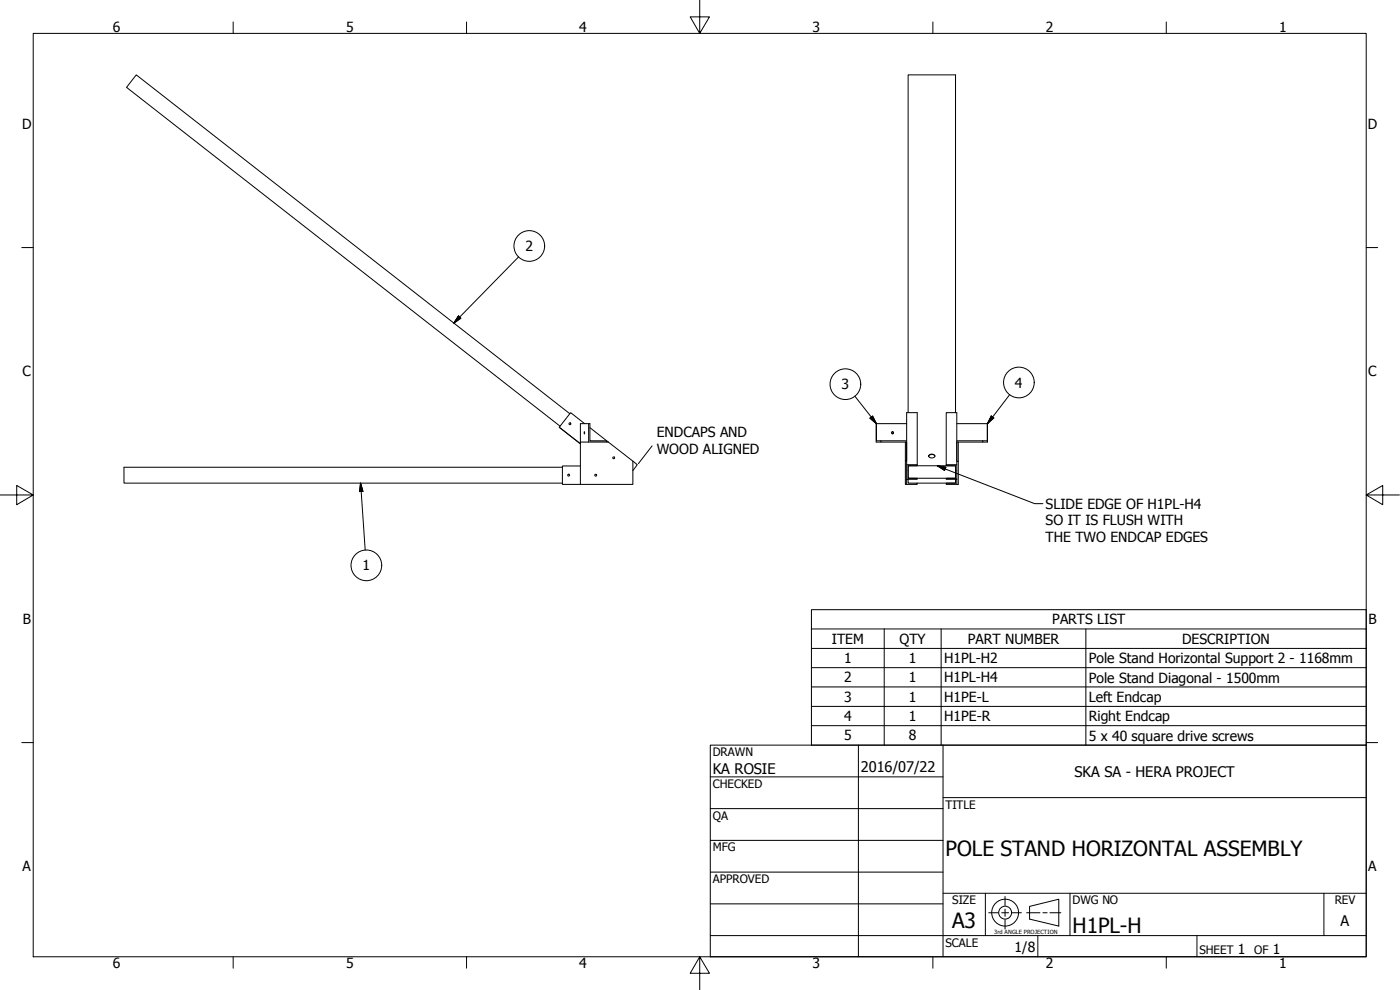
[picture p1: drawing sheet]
<svg xmlns="http://www.w3.org/2000/svg" width="420mm" height="297mm" viewBox="0 0 420 297" stroke-linecap="round" stroke-linejoin="round" font-family="sans-serif">
<!-- layer: Visible (ANSI) -->
<g fill="none" stroke="#000" stroke-width=".3">
<path d="M171 124.1l-130.1-101.6-2.9 3.7 130.1 101.7M174.2 132.6h7.9v-.3h-5.1v-5.2h-2.8v18.2M174.2 139.8h-5.4v5.5h5.4M175.3 129.5l.1 .7zM175.5 127.1l-4.2-3.3-3.5 4.4 6.4 4.9-6.4-4.9M176.7 127.1v5.5M177 128.3l5.6 4.3M182.1 132.6h.5M182.6 132.6l7.3 5.8v6.9h-15.7M189.9 138.4l1.4 1-1.4 1.8M263 127.1v5.5h1.4M264.4 132.3v.3h7.3"/>
<path d="M267.8 129.5l.2 .2v.3l-.2 .2M271.7 138.4v6.9h3.6v-.3h-2.8v-1.2h-.4h3.2v-.3h-2.8v-3.8h2.8v-15.9h-3.2v21.5M271.7 132.6h.4v5.8h-.4zM272.1 127.1h-9.1v5.2h9.1M272.1 139.4h3.2M272.5 123.8v-101.3h14.3v101.3M272.5 139.7h14.3v3.8h-14.3zM278.7 136.9a1.14 1.14 0 0 1 1.9 0M278.9 136.5a.98 .98 0 0 1 1.6 .5 .97 .97 0 0 1-.9 .4 .97 .97 0 0 1-.8-.7zM284 139.4h3.1M287.1 127.1h9.2v5.2h-9.2M287.6 138.4v-5.8h-.5v5.8h.5v6.9h-3.6v-.3h2.8v-1.2h.3h-3.1v-.3h2.8v-3.8h-2.8v-15.9h3.1v21.5"/>
<path d="M295 132.3v.3h-7.4M296.3 127.1l.1 5.5h-1.4M168.8 140.2h-131.6v4.8h131.6M275.3 145h11.5"/>
<circle cx="171" cy="127.1" r=".29"/>
<circle cx="184.2" cy="137.4" r=".29"/>
<circle cx="267.9" cy="129.8" r=".32"/>
<circle cx="170.7" cy="142.6" r=".29"/>
<circle cx="178.8" cy="142.6" r=".29"/>
</g>
<!-- layer: Symbol (ANSI) -->
<g fill="none" stroke="#000" stroke-width=".3">
<path d="M155.6 77.1l-19.4 19.9M137.6 94.8l.7 .7-2.1 1.5zM256.5 118.9l6.5 8.2M303 118.4l-6.6 8.7M261.1 125.5l.8-.7 1.1 2.3zM281.3 139.7l2.5 .5-.3 .9zM281.3 139.7l29.2 11.4h2.5M297.5 124.8l.8 .6-1.9 1.7zM108.2 145l.7 2.4-1 .1zM108.2 145l1.4 20.1M243.5 188.7v-5.8h166.5v5.8M243.5 188.7h166.5v5.8"/>
<path d="M243.5 188.7v34.9h166.5v-29.1M243.5 194.5h166.5M265.4 188.7v34.9M282.4 188.7v34.9M325.9 188.7v34.9M243.5 200.3h166.5M243.5 206.1h166.5M243.5 211.9h166.5M243.5 217.7h166.5"/>
<circle cx="158.8" cy="73.8" r="4.6"/>
<circle cx="253.7" cy="115.3" r="4.6"/>
<circle cx="305.8" cy="114.8" r="4.6"/>
<circle cx="109.9" cy="169.6" r="4.6"/>
</g>
<!-- layer: Border (ANSI) -->
<g fill="none" stroke="#000" stroke-width=".3">
<path d="M10 10h400v277.1h-400zM70 6.6v3.4M140 6.6v3.4M210 0v10l-2.9-4.9h5.8l-2.9 4.9M280 6.6v3.4M350 6.6v3.4M6.5 74.3h3.5M410 74.3h3.4M0 148.5h10l-5-2.8v5.7l5-2.9M410 148.5l5 2.9v-5.7l-5 2.8h10M6.5 222.8h3.5M410 222.8h3.4"/>
<path d="M70 287.1v3.4M140 287.1v3.4M210 287.1l2.9 4.9h-5.8l2.9-4.9v9.9M280 287.1v3.4M350 287.1v3.4"/>
</g>
<!-- layer: Title (ANSI) -->
<g fill="none" stroke="#000" stroke-width=".3">
<path d="M213.2 223.6h196.8v63.5h-196.8zM213.2 233.1h69.8M257.6 223.6v63.5M283 239.3h127M283 223.6v63.5M213.2 242.6h69.8M213.2 252.1h69.8M213.2 261.7h69.8M213.2 271.2h69.8M283 268h127M295.7 268v12.7M321.1 268v12.7"/>
<path d="M397.3 268v12.7M213.2 280.7h196.8M311.5 280.7v6.4M359.2 280.7v6.4"/>
</g>
<!-- layer: Sketch Geometry (ANSI) -->
<g fill="none" stroke="#000" stroke-width=".3">
<path d="M195.7 133.8l-4.1 5.3M296.7 273.9h2.8M300.6 273.9h2.1M301.6 269v2.7M301.6 272.8v2.1M301.6 276v2.8M303.8 273.9h2.7M308.1 273.9h4M309 272l8.8-2.2v8.1l-8.8-2.1zM313 273.9h1.3M315.1 273.9h3.3"/>
<circle cx="301.7" cy="273.8" r="4"/>
<circle cx="301.7" cy="273.8" r="1.94"/>
</g>
<!-- layer: Symbol (ANSI) -->
<path d="M137.6 94.8l-1.4 2.2zM137.6 94.8l.7 .7-2.1 1.5zM261.1 125.5l1.9 1.6zM261.1 125.5l.8-.7 1.1 2.3zM297.5 124.8l-1.1 2.3zM297.5 124.8l.8 .6-1.9 1.7zM108.2 145l.7 2.4zM108.2 145l.7 2.4-1 .1zM281.3 139.7l2.5 .5zM281.3 139.7l2.5 .5-.3 .9z" fill="#000" stroke="#000" stroke-width=".3"/>
<g font-size="6.3">
<text x="283.8" y="257">POLE STAND HORIZONTAL ASSEMBLY</text>
<text x="285.8" y="278.6">A3</text>
<text x="321.9" y="280">H1PL-H</text>
</g>
<g font-size="4.4">
<text x="213.9" y="232.2">KA ROSIE</text>
<text x="258.4" y="231.6">2016/07/22</text>
<text x="322.5" y="233">SKA SA - HERA PROJECT</text>
<text x="402.3" y="277.9">A</text>
</g>
<g font-size="4.2">
<text x="33.8" y="9.6">6</text>
<text x="103.9" y="9.6">5</text>
<text x="173.9" y="9.6">4</text>
<text x="243.8" y="9.6">3</text>
<text x="313.9" y="9.6">2</text>
<text x="383.9" y="9.6">1</text>
<text x="6.7" y="38.7">D</text>
<text x="410.5" y="38.7">D</text>
<text x="157.7" y="75.4">2</text>
<text x="6.8" y="113">C</text>
<text x="410.7" y="113">C</text>
<text x="252.5" y="116.8">3</text>
<text x="304.6" y="116.3">4</text>
<text x="197.1" y="131.1">ENDCAPS AND</text>
<text x="197.1" y="136.1">WOOD ALIGNED</text>
<text x="313.8" y="152.6">SLIDE EDGE OF H1PL-H4</text>
<text x="313.8" y="157.7">SO IT IS FLUSH WITH</text>
<text x="313.8" y="162.7">THE TWO ENDCAP EDGES</text>
<text x="108.8" y="171.1">1</text>
<text x="6.9" y="187.2">B</text>
<text x="315.8" y="187.4">PARTS LIST</text>
<text x="410.7" y="187.2">B</text>
<text x="249.7" y="193.2">ITEM</text>
<text x="269.9" y="193.2">QTY</text>
<text x="290.4" y="193.2">PART NUMBER</text>
<text x="354.8" y="193.2">DESCRIPTION</text>
<text x="253.3" y="198.9">1</text>
<text x="272.7" y="198.9">1</text>
<text x="283.3" y="199">H1PL-H2</text>
<text x="326.8" y="199">Pole Stand Horizontal Support 2 - 1168mm</text>
<text x="253.3" y="204.8">2</text>
<text x="272.7" y="204.8">1</text>
<text x="283.3" y="204.8">H1PL-H4</text>
<text x="326.8" y="204.8">Pole Stand Diagonal - 1500mm</text>
<text x="253.3" y="210.6">3</text>
<text x="272.7" y="210.6">1</text>
<text x="283.3" y="210.6">H1PE-L</text>
<text x="326.8" y="210.6">Left Endcap</text>
<text x="253.3" y="216.3">4</text>
<text x="272.7" y="216.3">1</text>
<text x="283.3" y="216.3">H1PE-R</text>
<text x="326.8" y="216.4">Right Endcap</text>
<text x="253.3" y="222.2">5</text>
<text x="272.7" y="222.2">8</text>
<text x="326.8" y="222.2">5 x 40 square drive screws</text>
<text x="6.8" y="261.4">A</text>
<text x="410.7" y="261.4">A</text>
<text x="304.5" y="285.6">1/8</text>
<text x="371.5" y="286.2">1</text>
<text x="382" y="286.2">1</text>
<text x="33.8" y="290.5">6</text>
<text x="103.9" y="290.5">5</text>
<text x="173.9" y="290.5">4</text>
<text x="243.8" y="290.5">3</text>
<text x="313.9" y="290.5">2</text>
<text x="383.9" y="290.5">1</text>
</g>
<g font-size="3.5">
<text x="213.9" y="226.9">DRAWN</text>
<text x="213.9" y="236.4">CHECKED</text>
<text x="213.9" y="245.9">QA</text>
<text x="283.8" y="242.6">TITLE</text>
<text x="213.9" y="255.4">MFG</text>
<text x="213.9" y="265">APPROVED</text>
<text x="285.8" y="271.3">SIZE</text>
<text x="321.9" y="271.3">DWG NO</text>
<text x="400.6" y="271.3">REV</text>
<text x="283.8" y="284">SCALE</text>
<text x="360" y="286.2">SHEET</text>
<text x="376.4" y="286.2">OF</text>
</g>
<text font-size="1.7" x="298.4" y="280.3">3rd ANGLE PROJECTION</text>
</svg>
